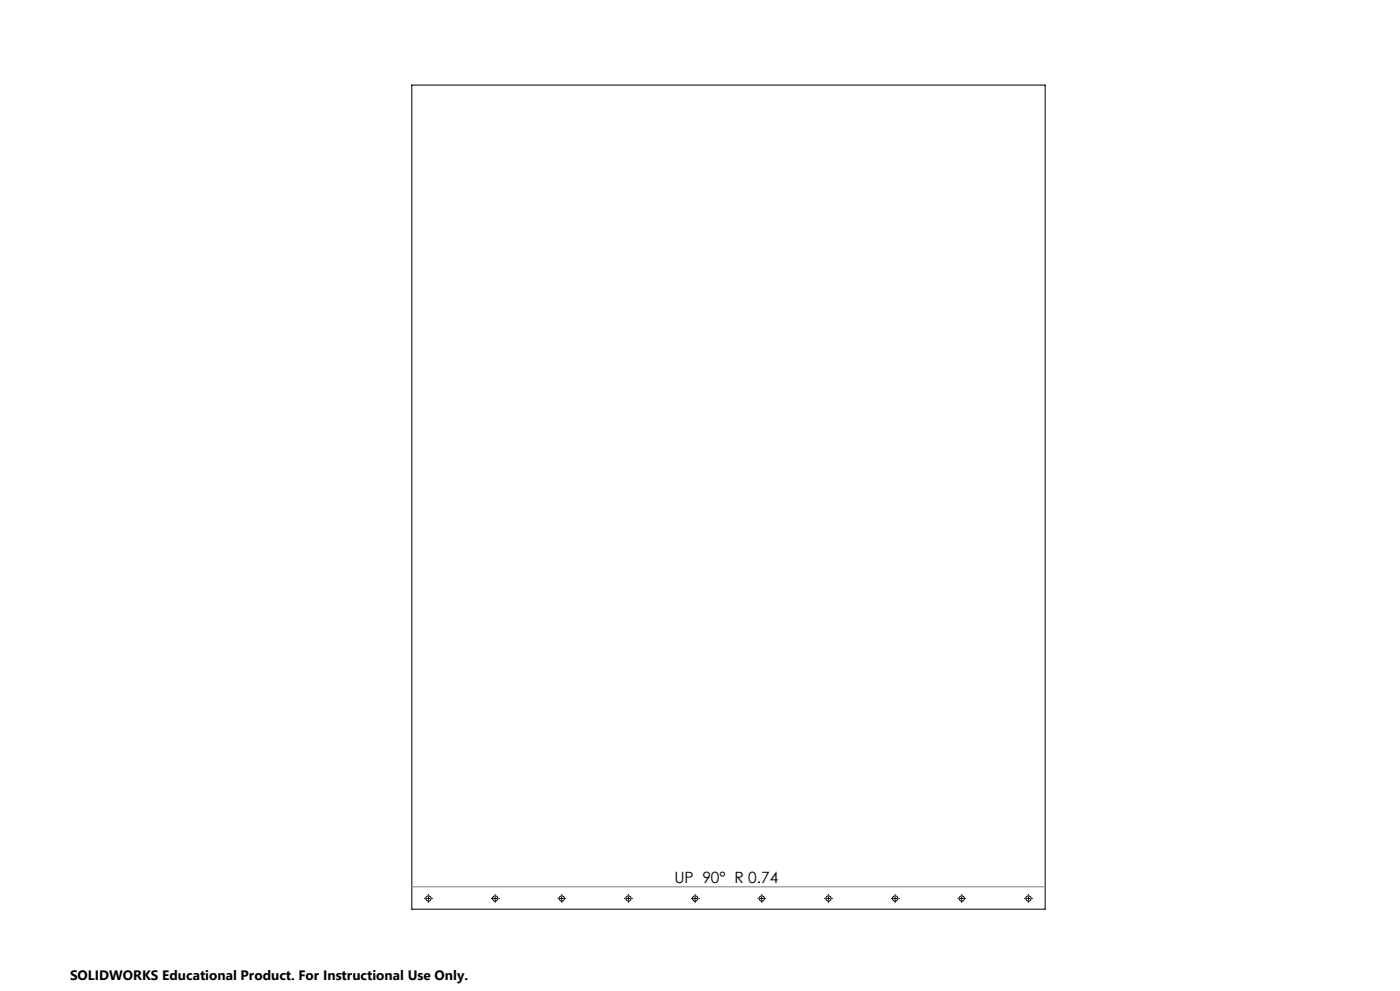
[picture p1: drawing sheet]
<svg xmlns="http://www.w3.org/2000/svg" width="420mm" height="297mm" viewBox="0 0 420 297" stroke-linecap="round" stroke-linejoin="round" font-family="sans-serif">
<g fill="none" stroke="#000" stroke-width=".3">
<path d="M123.5 25.5h190v247h-190zM128 269.3h1M128.6 268.8v1M148 269.3h1M148.6 268.8v1M168 269.3h1.1M168.5 268.8v1M188 269.3h1.1M188.5 268.8v1M208 269.3h1M208.5 268.8v1M228 269.3h1"/>
<path d="M228.5 268.8v1M248 269.3h1M248.5 268.8v1M268 269.3h1M268.5 268.8v1M288 269.3h1M288.5 268.8v1M308 269.3h1M308.5 268.8v1"/>
<circle cx="128.5" cy="269.3" r=".8"/>
<circle cx="148.5" cy="269.3" r=".8"/>
<circle cx="168.5" cy="269.3" r=".8"/>
<circle cx="188.5" cy="269.3" r=".8"/>
<circle cx="208.5" cy="269.3" r=".8"/>
<circle cx="228.5" cy="269.3" r=".8"/>
<circle cx="248.5" cy="269.3" r=".8"/>
<circle cx="268.5" cy="269.3" r=".81"/>
<circle cx="288.5" cy="269.3" r=".81"/>
<circle cx="308.5" cy="269.3" r=".81"/>
</g>
<g fill="none" stroke="#000" stroke-width=".3" stroke-dasharray="15.2 1.3 1.3 1.3" stroke-linecap="butt">
<path d="M127.6 269.3h-.3M128.6 268.3v-.3M128.6 270.3v.3M129.6 269.3h.3M147.6 269.3h-.3M148.6 268.3v-.3M148.6 270.3v.3M149.6 269.3h.3M167.6 269.3h-.3M168.6 268.3v-.3M168.6 270.3v.3M169.6 269.3h.3"/>
<path d="M187.6 269.3h-.3M188.6 268.3v-.3M188.6 270.3v.3M189.6 269.3h.3M207.6 269.3h-.3M208.6 268.3v-.3M208.6 270.3v.3M209.6 269.3h.3M227.6 269.3h-.3M228.6 268.3v-.3M228.6 270.3v.3M229.6 269.3h.3"/>
<path d="M247.6 269.3h-.3M248.6 268.3v-.3M248.6 270.3v.3M249.6 269.3h.3M267.6 269.3h-.3M268.6 268.3v-.3M268.6 270.3v.3M269.6 269.3h.3M287.6 269.3h-.3M288.6 268.3v-.3M288.6 270.3v.3M289.6 269.3h.3"/>
<path d="M307.6 269.3h-.3M308.6 268.3v-.3M308.6 270.3v.3M309.6 269.3h.3"/>
</g>
<path d="M123.5 265.8h190" fill="none" stroke="#808080" stroke-width=".3"/>
<text font-size="4.7" x="202.3" y="264.7">UP 90° R 0.74</text>
<text font-size="4.1" x="21" y="293.7">SOLIDWORKS Educational Product. For Instructional Use Only.</text>
</svg>
